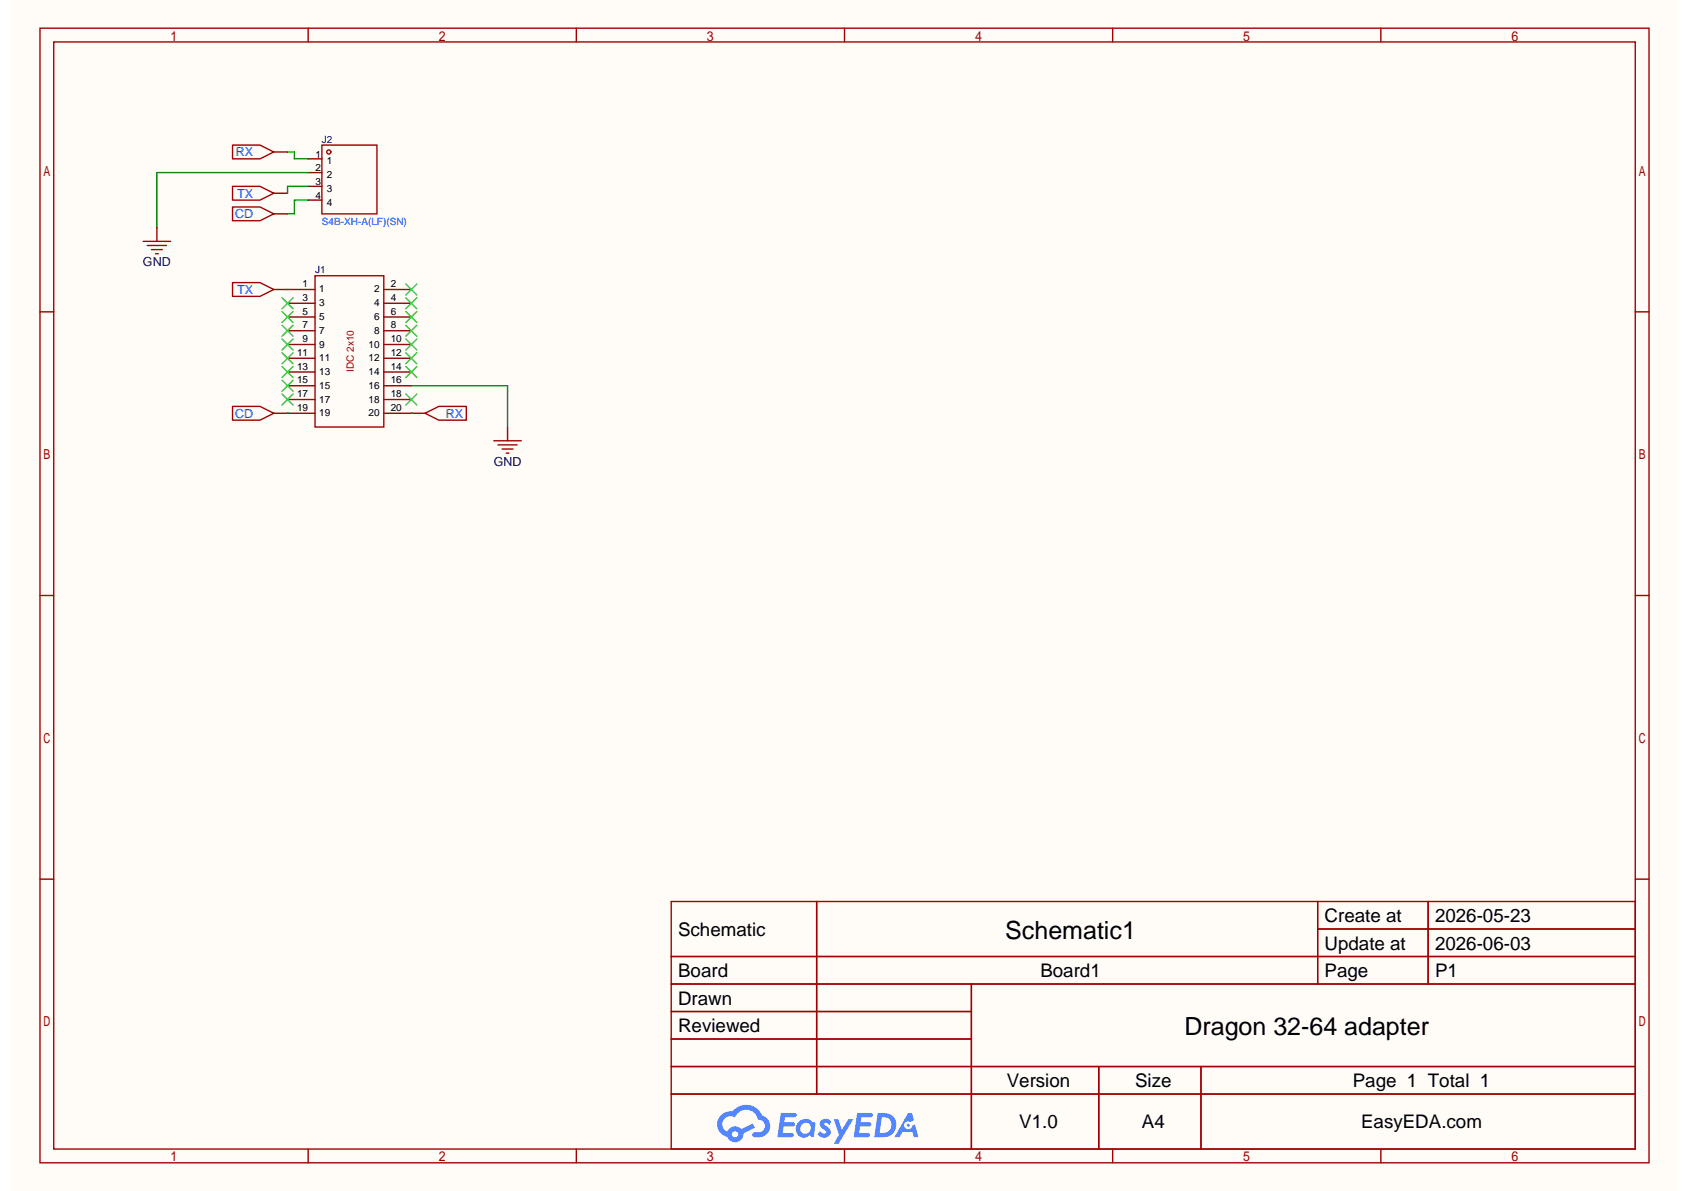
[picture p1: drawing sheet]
<svg xmlns="http://www.w3.org/2000/svg" width="279mm" height="197mm" viewBox="0 0 279 197" stroke-linecap="round" stroke-linejoin="round" font-family="sans-serif">
<path d="M2 0h275.4v197h-275.4z" fill="#fffcf7"/>
<g fill="none" stroke="#a10000" stroke-width=".23">
<path d="M6.6 4.7h266.2v187.6h-266.2zM8.9 6.9h261.6v183.2h-261.6zM51 4.7v2.2M95.3 4.7v2.2M139.7 4.7v2.2M184.1 4.7v2.2M228.4 4.7v2.2M6.6 51.6h2.3M270.5 51.6h2.3M6.6 98.5h2.3M270.5 98.5h2.3M6.6 145.4h2.3"/>
<path d="M111 149.1h159.5v41h-159.5zM111 158.2h159.5M135.1 149.1v31.9M218 149.1v13.7M218 153.7h52.5M236.2 149.1v13.7M270.5 145.4h2.3M111 162.8h159.5M111 167.3h49.7M111 176.4h159.5M111 171.9h49.7M160.7 162.8v27.3"/>
<path d="M181.8 176.4v13.7M198.7 176.4v13.7M51 190.1v2.2M95.3 190.1v2.2M111 181h159.5M139.7 190.1v2.2M184.1 190.1v2.2M228.4 190.1v2.2"/>
</g>
<g fill="#5487ff">
<path d="M135.9 185.3a1.17 1.17 0 0 1 1.6 .3l-.3 .5a.45 .45 0 0 0-.4-.4 .45 .45 0 0 0-.5 .2l.1 .1a1.5 1.5 0 0 1 1 1.5 1.28 1.28 0 0 1-2.2 .1l.5-.5a.57 .57 0 0 0 .4 .4 .57 .57 0 0 0 .6-.2l-.1-.2a1.43 1.43 0 0 1-1-1.4z"/>
<path d="M137.9 185.1h.8l.6 1.8 1-1.8h.8l-2.4 4.1h-.8l.9-1.5z"/>
<path d="M129.2 184.1h1.4a1.17 1.17 0 0 1 1.1 .2 .36 .36 0 0 1-.3 .5h-1.5l-.2 .8h1.5a.36 .36 0 0 1 .3 .4 .36 .36 0 0 1-.4 .4h-1.5l-.1 1h.7a1.1 1.1 0 0 1 1.1 .2 .35 .35 0 0 1-.4 .5h-2.3z"/>
<path d="M141.8 184.1h1.5a1.18 1.18 0 0 1 1.1 .2 .35 .35 0 0 1-.3 .5h-1.6l-.1 .8h1.4a.35 .35 0 0 1 .3 .4 .35 .35 0 0 1-.3 .4l-1.5-.1-.2 1.1h.7a1.1 1.1 0 0 1 1.1 .2 .35 .35 0 0 1-.3 .5h-2.4z"/>
<path d="M150.2 184.1h.7l.3 1.2-.6 .3a.67 .67 0 0 0-1 .3 .67 .67 0 0 0 .5 .9 .67 .67 0 0 0 .8-.6l.5-.2 .5 2.1h-.7l-.3-.8h-1.6l-.5 .8h-.8z"/>
<path d="M145.2 184.1l-.6 4h1.3a2.04 2.04 0 0 0 2.4-2 2.04 2.04 0 0 0-2.4-2zM145.9 184.8a1.34 1.34 0 0 1 1.6 1.4 1.34 1.34 0 0 1-1.7 1.2h-.3z"/>
<path d="M132 185.7a1.42 1.42 0 0 0-.2 1.9 1.42 1.42 0 0 0 2 .3l.1-.1 .3 .2 .4 .1 .3-2.2-.1-.2-.5-.1a1.43 1.43 0 0 0-2.3 .1zM132.7 186a.88 .88 0 0 1 1.4 .3 .88 .88 0 0 1-.8 1.2 .84 .84 0 0 1-.9-.5 .84 .84 0 0 1 .3-1z"/>
<path d="M119.3 184.5a2.12 2.12 0 0 0 1 3.6 1.38 1.38 0 0 0 1.6 .8 1.38 1.38 0 0 0 1.1-1.4l1.9-1-.4-.7-1.9 1a1.41 1.41 0 0 0-2.3 .4 1.34 1.34 0 0 1-.6-1.9 1.34 1.34 0 0 1 1.9-.4 2 2 0 0 1 2-1.3 2 2 0 0 1 1.8 1.6 1.04 1.04 0 0 1 1.1 1 1.04 1.04 0 0 1-.9 1.1h-.7a.42 .42 0 0 0-.5 .3 .42 .42 0 0 0 .4 .5 1.98 1.98 0 0 0 2.1-.6 1.98 1.98 0 0 0 .3-2.1l-.7-.7-.4-.2a2.86 2.86 0 0 0-4.9-.6h-1zM121.1 187.7a.52 .52 0 0 1 1 0 .52 .52 0 0 1-1 0z"/>
<circle cx="150.2" cy="186.1" r=".26"/>
</g>
<g fill="none" stroke="#a10000" stroke-width=".23">
<path d="M23.7 39.9h4.5M38.5 24h4.5l2.3 1.1-2.3 1.2h-4.5zM38.5 30.8h4.5l2.3 1.2-2.3 1.1h-4.5zM38.5 34.2h4.5l2.3 1.2-2.3 1.1h-4.5zM53.3 24h9.1v11.4h-9.1zM24.4 40.6h3.1M25 41.3h1.9M25.7 42h.5M38.5 46.8h4.5l2.3 1.1-2.3 1.1h-4.5zM52.1 45.6h11.4v25h-11.4zM38.5 67.2h4.5l2.3 1.2-2.3 1.1h-4.5zM70.3 68.4l2.3-1.2h4.5v2.3h-4.5z"/>
<path d="M81.7 72.9h4.5M82.4 73.6h3.2M83.1 74.3h1.8M83.7 75h.5"/>
<circle cx="54.4" cy="25.1" r=".34"/>
</g>
<g fill="none" stroke="#870000" stroke-width=".23">
<path d="M26 37.7v2.2M45.3 25.1h2.3M45.3 32h2.3M45.3 35.4h2.3M51 33.1h2.3M51 30.8h2.3M51 28.6h2.3M51 26.3h2.3M45.3 47.9h6.8M47.6 50.2h4.5M47.6 52.4h4.5M47.6 54.7h4.5"/>
<path d="M47.6 57h4.5M47.6 59.3h4.5M63.5 47.9h4.5M63.5 50.2h4.5M63.5 52.4h4.5M63.5 54.7h4.5M63.5 57h4.5M63.5 59.3h4.5M45.3 68.4h6.8M47.6 61.5h4.5M47.6 63.8h4.5M47.6 66.1h4.5"/>
<path d="M63.5 61.5h4.5M63.5 63.8h4.5M63.5 66.1h4.5M63.5 68.4h6.8M84 70.6v2.3"/>
</g>
<g fill="none" stroke="#3c3" stroke-width=".23">
<path d="M46.7 49.3l1.8 1.8M46.7 51.5l1.8 1.8M46.7 53.8l1.8 1.8M46.7 56.1l1.8 1.8M46.7 58.4l1.8 1.8M48.5 49.3l-1.8 1.8M48.5 51.5l-1.8 1.8M48.5 53.8l-1.8 1.8M48.5 56.1l-1.8 1.8M48.5 58.4l-1.8 1.8M67.1 47l1.8 1.8M67.1 49.3l1.8 1.8"/>
<path d="M67.1 51.5l1.8 1.8M67.1 53.8l1.8 1.8M67.1 56.1l1.8 1.8M67.1 58.4l1.8 1.8M68.9 47l-1.8 1.8M68.9 49.3l-1.8 1.8M68.9 51.5l-1.8 1.8M68.9 53.8l-1.8 1.8M68.9 56.1l-1.8 1.8M68.9 58.4l-1.8 1.8M46.7 60.6l1.8 1.8M46.7 62.9l1.8 1.8"/>
<path d="M46.7 65.2l1.8 1.8M48.5 60.6l-1.8 1.8M48.5 62.9l-1.8 1.8M48.5 65.2l-1.8 1.8M67.1 60.6l1.8 1.8M67.1 65.2l1.8 1.8M68.9 60.6l-1.8 1.8M68.9 65.2l-1.8 1.8"/>
</g>
<path d="M47.6 25.1h1.1v1.2h2.3M51 33.1h-2.3v2.3h-1.1M51 28.6h-25v9.1M51 30.8h-3.4v1.2M47.6 47.9h.1M47.6 68.4h.1M68 68.4h.1M68 63.8h16v6.8" fill="none" stroke="#008700" stroke-width=".23"/>
<g font-size="4.1">
<text x="166.3" y="155.3">Schematic1</text>
<text x="195.9" y="171.3">Dragon 32-64 adapter</text>
</g>
<g font-size="3.1">
<text x="112.2" y="154.8">Schematic</text>
<text x="219.1" y="152.5">Create at</text>
<text x="237.4" y="152.5">2026-05-23</text>
<text x="112.2" y="161.6">Board</text>
<text x="172.1" y="161.6">Board1</text>
<text x="219.1" y="157.1">Update at</text>
<text x="219.1" y="161.6">Page</text>
<text x="237.4" y="157.1">2026-06-03</text>
<text x="237.4" y="161.6">P1</text>
<text x="112.2" y="166.2">Drawn</text>
<text x="112.2" y="170.7">Reviewed</text>
<text x="166.5" y="179.8">Version</text>
<text x="187.8" y="179.8">Size</text>
<text x="223.8" y="179.8">Page 1 Total 1</text>
<text x="168.6" y="186.7">V1.0</text>
<text x="188.9" y="186.7">A4</text>
<text x="225.2" y="186.7">EasyEDA.com</text>
</g>
<g font-size="2.1" fill="#00f">
<text x="39" y="25.9">RX</text>
<text x="39.2" y="32.7">TX</text>
<text x="38.9" y="36.1">CD</text>
<text x="39.2" y="48.6">TX</text>
<text x="38.9" y="69.1">CD</text>
<text x="73.7" y="69.1">RX</text>
</g>
<g font-size="2.1" fill="#000080">
<text x="23.7" y="44.1">GND</text>
<text x="81.7" y="77">GND</text>
</g>
<g font-size="1.7" fill="#000080">
<text x="53.3" y="23.6">J2</text>
<text x="52.1" y="45.2">J1</text>
</g>
<g font-size="1.7">
<text x="52.2" y="28.3">2</text>
<text x="52.2" y="26.1">1</text>
<text x="54.1" y="29.5">2</text>
<text x="54.1" y="27.2">1</text>
<text x="52.2" y="32.9">4</text>
<text x="52.2" y="30.6">3</text>
<text x="54.1" y="34">4</text>
<text x="54.1" y="31.8">3</text>
<text x="50.1" y="47.5">1</text>
<text x="64.6" y="47.5">2</text>
<text x="50.1" y="49.7">3</text>
<text x="50.1" y="52">5</text>
<text x="52.8" y="48.4">1</text>
<text x="52.8" y="50.7">3</text>
<text x="52.8" y="52.9">5</text>
<text x="61.9" y="48.4">2</text>
<text x="61.9" y="50.7">4</text>
<text x="61.9" y="52.9">6</text>
<text x="64.6" y="49.7">4</text>
<text x="64.6" y="52">6</text>
<text x="49.1" y="58.8">11</text>
<text x="50.1" y="54.3">7</text>
<text x="50.1" y="56.6">9</text>
<text x="52.8" y="55.2">7</text>
<text x="52.8" y="57.5">9</text>
<text x="52.8" y="59.8">11</text>
<text x="61" y="57.5">10</text>
<text x="61" y="59.8">12</text>
<text x="61.9" y="55.2">8</text>
<text x="64.6" y="54.3">8</text>
<text x="64.6" y="56.6">10</text>
<text x="64.6" y="58.8">12</text>
<text x="49.1" y="61.1">13</text>
<text x="49.1" y="63.4">15</text>
<text x="49.1" y="65.7">17</text>
<text x="52.8" y="62">13</text>
<text x="52.8" y="64.3">15</text>
<text x="61" y="62">14</text>
<text x="61" y="64.3">16</text>
<text x="64.6" y="61.1">14</text>
<text x="64.6" y="63.4">16</text>
<text x="64.6" y="65.7">18</text>
<text x="49.1" y="67.9">19</text>
<text x="52.8" y="66.6">17</text>
<text x="52.8" y="68.9">19</text>
<text x="61" y="66.6">18</text>
<text x="61" y="68.9">20</text>
<text x="64.6" y="67.9">20</text>
</g>
<text font-size="1.7" fill="#00f" x="53.3" y="37.2">S4B-XH-A(LF)(SN)</text>
<text font-size="1.7" fill="#a00000" x="58.5" y="61.5" transform="rotate(-90 58.5 61.5)">IDC 2x10</text>
</svg>
